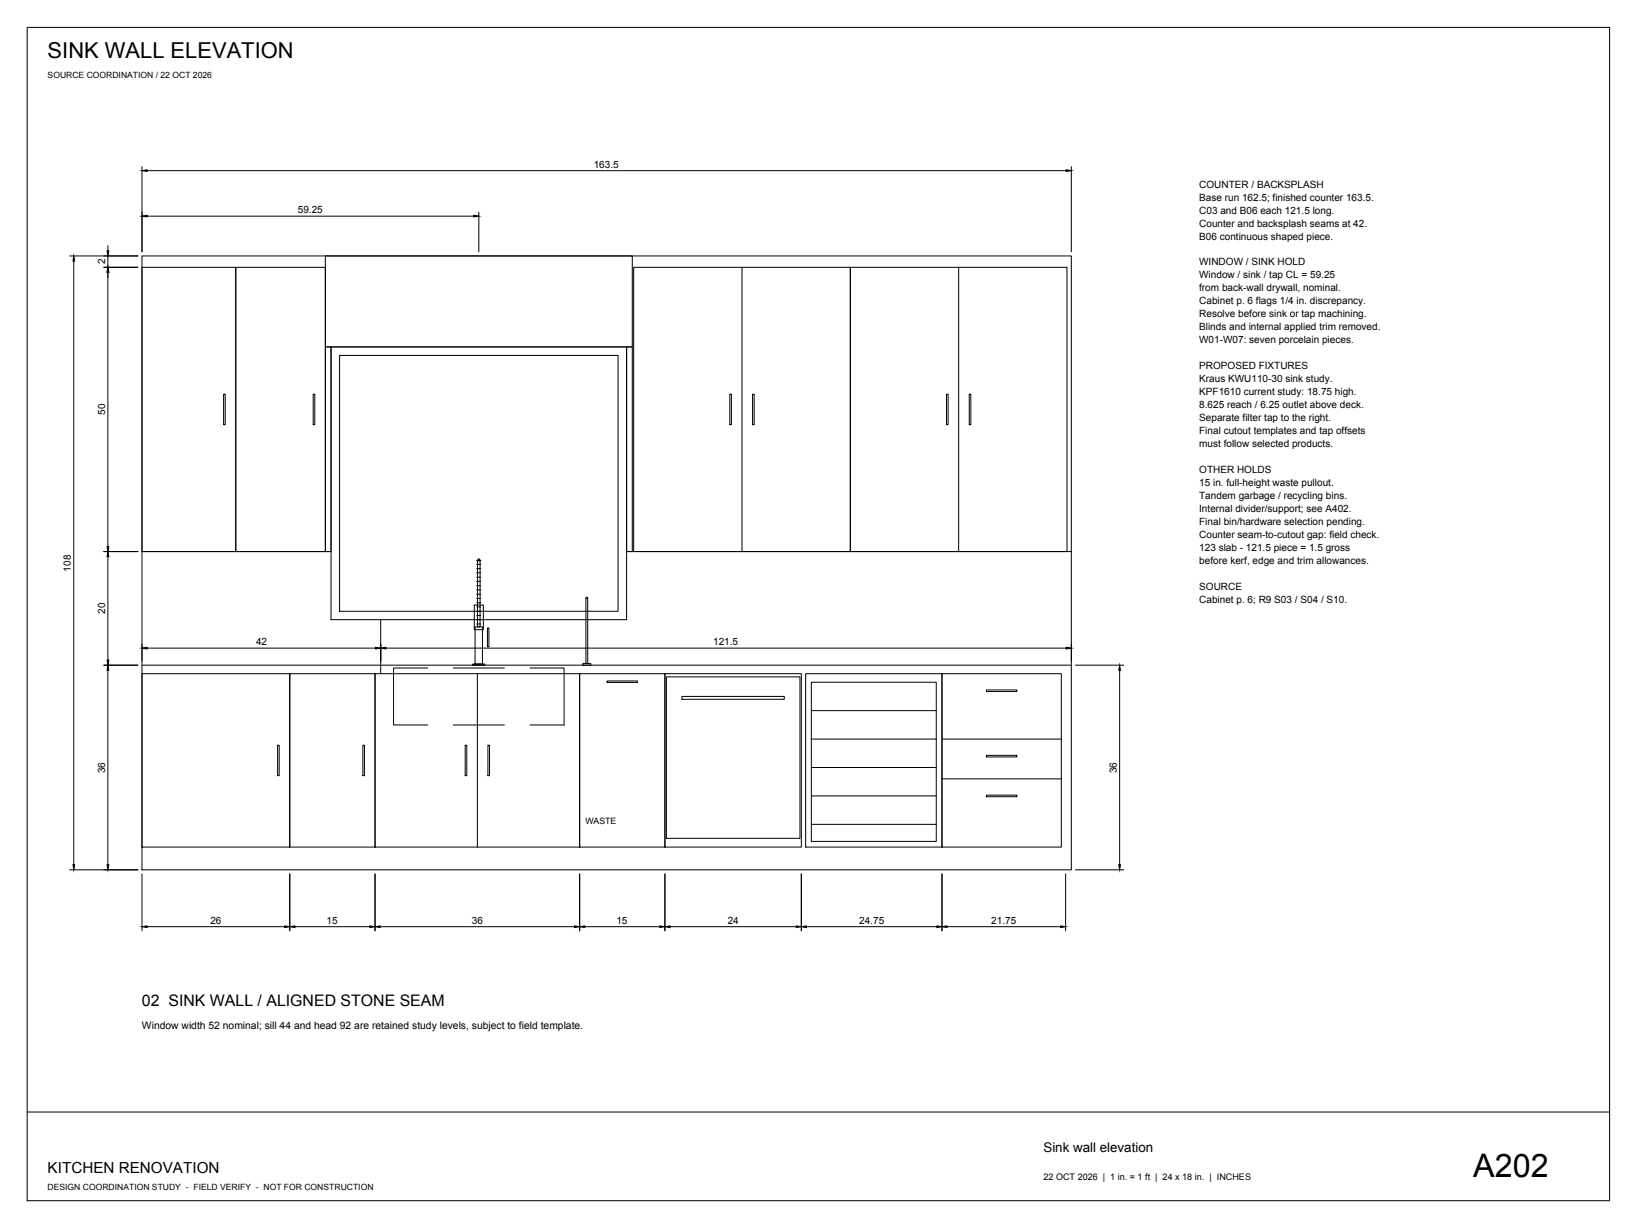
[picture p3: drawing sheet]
<svg xmlns="http://www.w3.org/2000/svg" width="610mm" height="457mm" viewBox="0 0 610 457" stroke-linecap="round" stroke-linejoin="round" font-family="sans-serif">
<!-- layer: D-TITLE -->
<path d="M10.1 10.2h589.3v436.8h-589.3zM10.1 414h589.3" fill="none" stroke="#000" stroke-width=".37"/>
<!-- layer: D-OUTLINE -->
<g fill="none" stroke="#000" stroke-width=".37">
<path d="M52.9 95.3h346v228.6h-346zM52.9 99.5h34.9v105.9h-34.9zM87.8 99.5h33.4v105.9h-33.4zM236 99.5h80.7v105.9h-80.7zM316.7 99.5h80.6v105.9h-80.6zM123.3 129.2h110v101.5h-110zM141.8 230.7v20.1M176.6 225.3h3.4v9.1h-3.4zM176.9 233.4h2.8v13.8h-2.8zM52.9 250.8h55v64.6h-55zM52.9 247.7h346M107.9 250.8h31.8v64.6h-31.8z"/>
<path d="M139.7 250.8h76.2v64.6h-76.2zM176.1 247.2h4.5v.5h-4.5zM215.9 250.8h31.7v64.6h-31.7zM217 247h3v.7h-3zM226.1 253.5h11.3v.6h-11.3zM247.6 250.8h50.8v64.6h-50.8zM254 259.3h38.1v1.1h-38.1zM300 250.8h50.8v64.6h-50.8zM350.8 250.8h44.4v64.6h-44.4z"/>
</g>
<!-- layer: D-FINE -->
<g fill="none" stroke="#000" stroke-width=".37">
<path d="M121.2 95.3h114.3v33.9h-114.3zM276.3 99.5v105.9M357 99.5v105.9M121.2 129.2h2.1v76.2h-2.1zM126.4 132.3h103.8v95.3h-103.8zM233.3 129.2h2.2v76.2h-2.2zM83.3 146.8h.6v11.3h-.6zM116.6 146.8h.6v11.3h-.6zM271.8 146.8h.6v11.3h-.6zM280.2 146.8h.6v11.3h-.6zM352.5 146.8h.6v11.3h-.6zM360.9 146.8h.6v11.3h-.6z"/>
<path d="M52.9 205.4h70.4M177.5 208.7l.8-.7 .7 .7zM177.5 219.6h1.5M177.5 218.1h1.5M177.5 216.5h1.5M177.5 214.9h1.5M177.5 213.3h1.5M177.5 211.7h1.5M177.5 210.1h1.5M177.8 208.7h1v24.7h-1zM233.3 205.4h165.6M177.5 232.3h1.5"/>
<path d="M177.5 230.7h1.5M177.5 229.2h1.5M177.5 227.6h1.5M177.5 226h1.5M177.5 224.4h1.5M177.5 222.8h1.5M177.5 221.2h1.5M181.5 233.8h.6v7h-.6zM218.2 222.6h.7v24.4h-.7zM218.2 222.6l.3-.3 .4 .3M177.8 250.8v64.6M248.2 252h49.7v60.1h-49.7z"/>
<path d="M302.1 254h46.6v59.3h-46.6zM367.3 256.9h11.4v.6h-11.4zM103.4 277.5h.6v11.3h-.6zM135.1 277.5h.6v11.3h-.6zM173.2 277.5h.6v11.3h-.6zM181.7 277.5h.6v11.3h-.6zM302.1 275.2h46.6M302.1 264.6h46.6M350.8 275.2h44.4M302.1 296.3h46.6M302.1 285.8h46.6M350.8 290h44.4"/>
<path d="M367.3 296h11.4v.6h-11.4zM367.3 281.2h11.4v.6h-11.4zM302.1 306.9h46.6"/>
</g>
<!-- layer: D-HIDDEN -->
<path d="M159.3 248.7h-12.7v21.2h12.7M168.8 248.7h19M197.4 248.7h12.7v21.2h-12.7M168.8 269.9h19" fill="none" stroke="#000" stroke-width=".37"/>
<!-- layer: D-DIMS -->
<g fill="none" stroke="#000" stroke-width=".37">
<path d="M52.9 62v31.8M54.8 63.5h342.2M178.3 79v14.8M398.9 62v31.8M26 95.3h25.4M27.5 97.2v224.7M38.7 99.5h12.7M40.2 91.5v1.9M40.2 95.3v4.2M54.8 80.5h121.6M40.2 101.4v102.1M38.7 205.4h12.7"/>
<path d="M40.2 207.3v38.4M52.9 239.8v6.3M141.8 239.8v6.3M398.9 239.8v6.3M38.7 247.7h12.7M40.2 249.6v72.3M54.8 241.3h85.1M143.7 241.3h253.3M400.5 247.7h18M416.9 249.6v72.3M26 323.9h25.4M52.9 325.4v21.1"/>
<path d="M107.9 325.4v21.1M139.7 325.4v21.1M215.9 325.4v21.1M247.6 325.4v21.1M298.4 325.4v21.1M350.8 325.4v21.1M396.8 325.4v21.1M400.5 323.9h18M54.8 345h51.2M109.8 345h28M141.6 345h72.4M217.8 345h27.9"/>
<path d="M249.5 345h47M300.3 345h48.6M352.7 345h42.2"/>
</g>
<g fill="#000" stroke="#000" stroke-width=".37">
<path d="M52.9 63.5l1.9-.3v.6zM397 63.2l1.9 .3-1.9 .3zM27.5 95.3l.3 1.9h-.6zM39.9 93.4h.6l-.3 1.9zM52.9 80.5l1.9-.4v.7zM176.4 80.1l1.9 .4-1.9 .3zM40.2 99.5l.3 1.9h-.6zM40.2 205.4l.3 1.9h-.6zM39.9 203.5h.6l-.3 1.9zM40.2 247.7l.3 1.9h-.6zM39.9 245.7h.6l-.3 2zM52.9 241.3l1.9-.3v.6z"/>
<path d="M139.9 241l1.9 .3-1.9 .3zM141.8 241.3l1.9-.3v.6zM397 241l1.9 .3-1.9 .3zM416.9 247.7l.3 1.9h-.6zM27.2 321.9h.6l-.3 2zM39.9 321.9h.6l-.3 2zM416.6 321.9h.6l-.3 2zM52.9 345l1.9-.3v.7zM106 344.7l1.9 .3-1.9 .4zM107.9 345l1.9-.3v.7zM137.8 344.7l1.9 .3-1.9 .4zM139.7 345l1.9-.3v.7z"/>
<path d="M214 344.7l1.9 .3-1.9 .4zM215.9 345l1.9-.3v.7zM245.7 344.7l1.9 .3-1.9 .4zM247.6 345l1.9-.3v.7zM296.5 344.7l1.9 .3-1.9 .4zM298.4 345l1.9-.3v.7zM348.9 344.7l1.9 .3-1.9 .4zM350.8 345l1.9-.3v.7zM394.9 344.7l1.9 .3-1.9 .4z"/>
</g>
<text font-size="12.1" x="548.6" y="438.1">A202</text>
<text font-size="8.2" x="17.7" y="21.6">SINK WALL ELEVATION</text>
<text font-size="5.9" x="52.9" y="374.6">02 SINK WALL / ALIGNED STONE SEAM</text>
<text font-size="5.7" x="17.7" y="436.9">KITCHEN RENOVATION</text>
<text font-size="5" x="388.6" y="428.8">Sink wall elevation</text>
<text font-size="3.8" x="52.9" y="383.1">Window width 52 nominal; sill 44 and head 92 are retained study levels, subject to field template.</text>
<g font-size="3.7">
<text x="221.1" y="62.4">163.5</text>
<text x="446.6" y="69.9">COUNTER / BACKSPLASH</text>
<text x="446.6" y="74.7">Base run 162.5; finished counter 163.5.</text>
<text x="110.9" y="79.4">59.25</text>
<text x="446.6" y="79.5">C03 and B06 each 121.5 long.</text>
<text x="446.6" y="84.4">Counter and backsplash seams at 42.</text>
<text x="446.6" y="89.2">B06 continuous shaped piece.</text>
<text x="39.2" y="98.4" transform="rotate(-90 39.2 98.4)">2</text>
<text x="446.6" y="98.8">WINDOW / SINK HOLD</text>
<text x="446.6" y="103.7">Window / sink / tap CL = 59.25</text>
<text x="446.6" y="108.5">from back-wall drywall, nominal.</text>
<text x="446.6" y="113.3">Cabinet p. 6 flags 1/4 in. discrepancy.</text>
<text x="446.6" y="118.2">Resolve before sink or tap machining.</text>
<text x="446.6" y="123">Blinds and internal applied trim removed.</text>
<text x="446.6" y="127.8">W01-W07: seven porcelain pieces.</text>
<text x="446.6" y="137.5">PROPOSED FIXTURES</text>
<text x="446.6" y="142.3">Kraus KWU110-30 sink study.</text>
<text x="446.6" y="147.1">KPF1610 current study: 18.75 high.</text>
<text x="39.1" y="154.5" transform="rotate(-90 39.1 154.5)">50</text>
<text x="446.6" y="151.9">8.625 reach / 6.25 outlet above deck.</text>
<text x="446.6" y="156.8">Separate filter tap to the right.</text>
<text x="446.6" y="161.6">Final cutout templates and tap offsets</text>
<text x="446.6" y="166.4">must follow selected products.</text>
<text x="446.6" y="176.1">OTHER HOLDS</text>
<text x="446.6" y="180.9">15 in. full-height waste pullout.</text>
<text x="446.6" y="185.7">Tandem garbage / recycling bins.</text>
<text x="446.6" y="190.5">Internal divider/support; see A402.</text>
<text x="446.6" y="195.4">Final bin/hardware selection pending.</text>
<text x="446.6" y="200.2">Counter seam-to-cutout gap: field check.</text>
<text x="446.6" y="205">123 slab - 121.5 piece = 1.5 gross</text>
<text x="446.6" y="209.8">before kerf, edge and trim allowances.</text>
<text x="26.4" y="212.8" transform="rotate(-90 26.4 212.8)">108</text>
<text x="446.6" y="219.5">SOURCE</text>
<text x="446.6" y="224.3">Cabinet p. 6; R9 S03 / S04 / S10.</text>
<text x="39.1" y="228.6" transform="rotate(-90 39.1 228.6)">20</text>
<text x="95.3" y="240.3">42</text>
<text x="265.6" y="240.2">121.5</text>
<text x="39.1" y="287.8" transform="rotate(-90 39.1 287.8)">36</text>
<text x="415.9" y="287.8" transform="rotate(-90 415.9 287.8)">36</text>
<text x="78.4" y="344">26</text>
<text x="121.6" y="344">15</text>
<text x="175.7" y="344">36</text>
<text x="229.5" y="344">15</text>
<text x="271" y="344">24</text>
<text x="320" y="344">24.75</text>
<text x="369.1" y="344">21.75</text>
</g>
<text font-size="3.4" x="388.6" y="439.4">22 OCT 2026 | 1 in. = 1 ft | 24 x 18 in. | INCHES</text>
<text font-size="3.3" x="218" y="306.9">WASTE</text>
<g font-size="3.2">
<text x="17.7" y="29">SOURCE COORDINATION / 22 OCT 2026</text>
<text x="17.7" y="443.2">DESIGN COORDINATION STUDY - FIELD VERIFY - NOT FOR CONSTRUCTION</text>
</g>
</svg>
